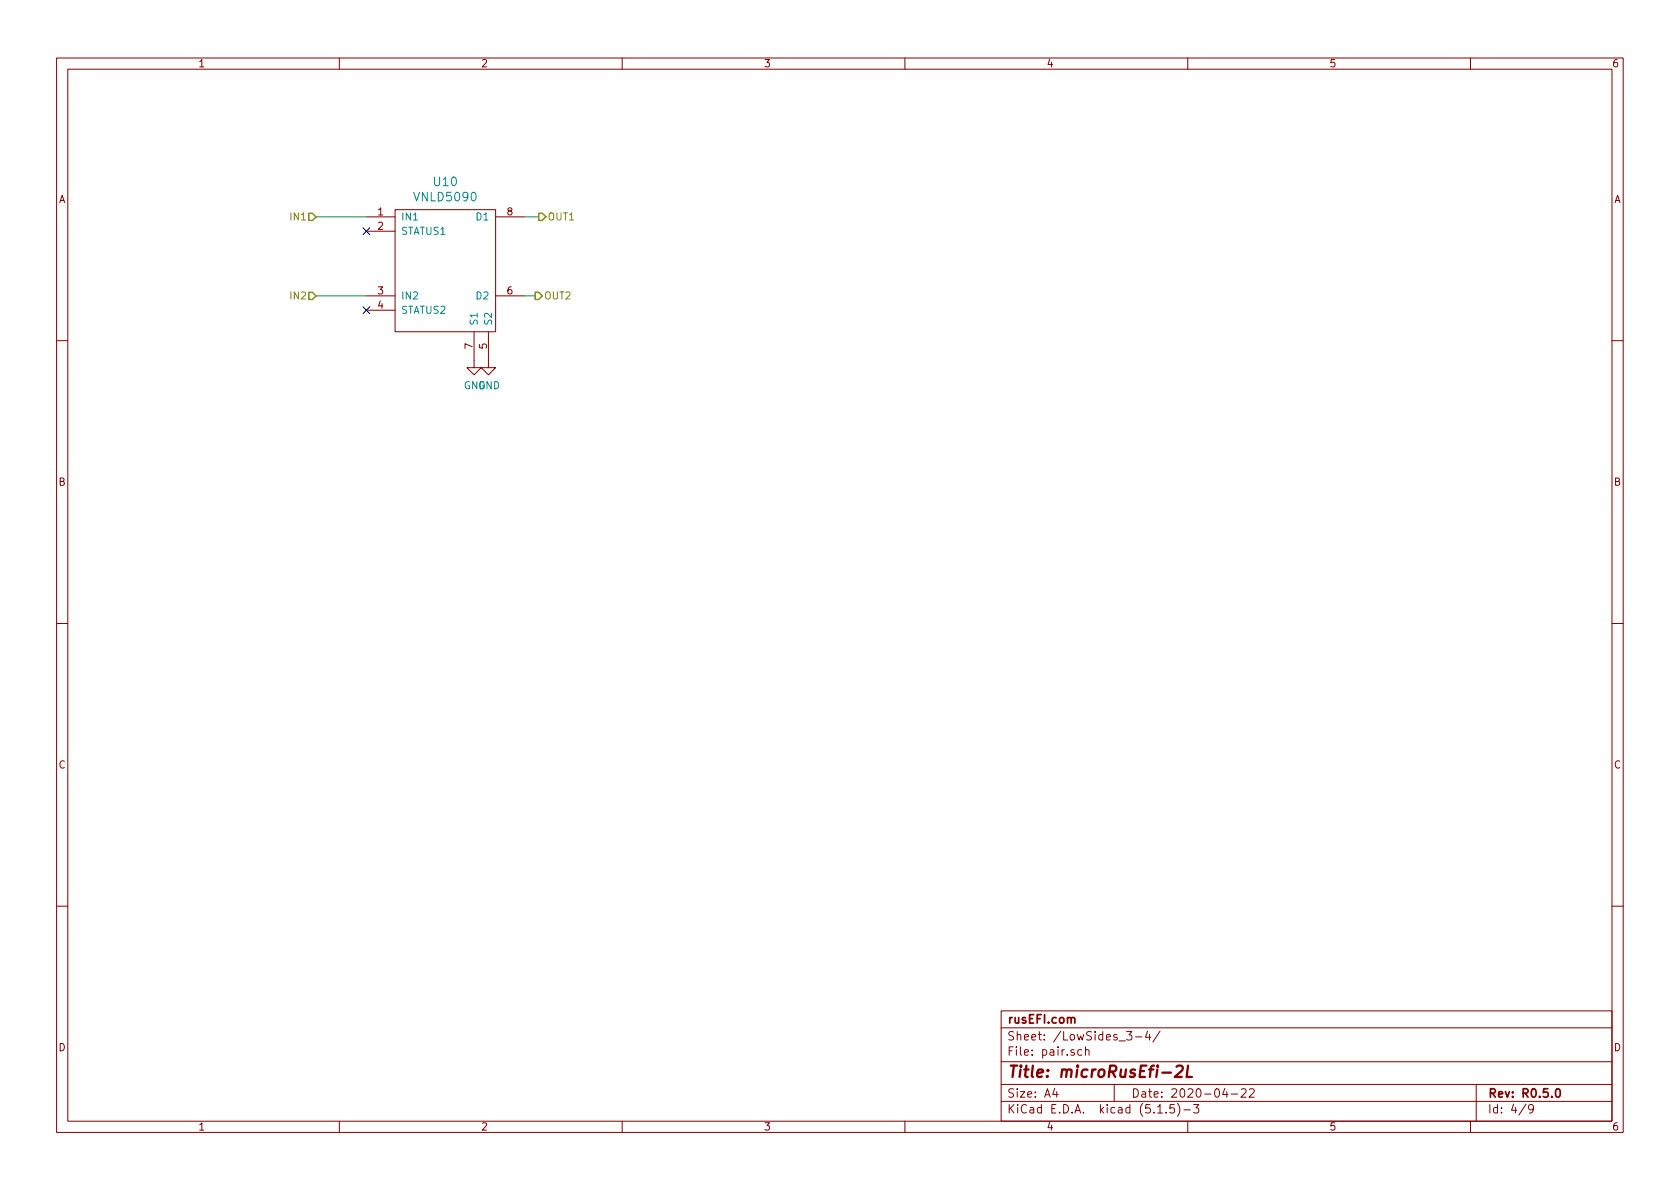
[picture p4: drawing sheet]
<svg xmlns="http://www.w3.org/2000/svg" width="297mm" height="210mm" viewBox="0 0 297 210" stroke-linecap="round" stroke-linejoin="round" font-family="sans-serif">
<g fill="none" stroke="#840000" stroke-width=".18">
<path d="M10 10.3h277v189.9h-277zM12 12.2h273v186.1h-273zM60 10.3v1.9M110 10.3v1.9M160 10.3v1.9M210 10.3v1.9M260 10.3v1.9M64.8 38.3h5M69.8 37.1h17.8v21.6h-17.8zM87.6 38.3h5.1M64.8 40.9h5M64.8 52.3h5"/>
<path d="M64.8 54.9h5M83.8 58.7v6.3h1.3l-1.3 1.3-1.3-1.3h1.3M86.4 58.7v6.3h1.2l-1.2 1.3-1.3-1.3h1.3M87.6 52.3h5.1M10 60.2h2M285 60.2h2M10 110.3h2M285 110.3h2M10 160.2h2M177 178.8h108v19.5h-108zM285 160.2h2M60 198.3v1.9"/>
<path d="M110 198.3v1.9M160 198.3v1.9M177 194.8h108M177 191.8h108M177 187.8h108M177 181.8h108M186.5 192.5l-.4 1h1M186.8 193v1M191.3 185.7l-.5-.1-.2 .3v.6l.2 .1 .5-.1M191.9 185.7h.1a.37 .37 0 0 1 .6 .1v.8M191.9 185.1v1.5M197 191.8v3"/>
<path d="M199.2 182.4h.9l-.5 .6 .5 .1v.7l-.3 .1-.6-.1M200.8 183.4h1.1M202.9 182.3l-.4 1.1h1M203.3 182.9v1M204.7 196.8h.8M205.1 182.3l-1.3 2M206.2 196.7v.1M207.6 195.3h-.7l-.1 .7 .2-.1 .5 .1 .2 .2-.1 .5-.2 .1-.6-.1M208.2 195.1a1.71 1.71 0 0 1 0 2.3M209.3 196.3h1.2M210 198.3v1.9M211 195.3h1l-.5 .6 .4 .1v.7l-.2 .1-.7-.1"/>
<path d="M216.6 192.5l-.4 1h.9M216.9 193v1M217.7 193.5h1.1M219.5 192.7l.2-.2h.3l.3 .2v.3v.2l-.9 .8h.9M220.9 192.7l.2-.2h.4l.2 .2 .1 .3-1 1h1M260 198.3v1.9M261 191.8v6.5M269.8 195.2l-1.2 2M271.1 196l-.3 .3-.4-.1-.1-.2v-.4l.1-.2 .4-.1 .2 .2a1.19 1.19 0 0 1-.2 1.2l-.4 .1"/>
</g>
<path d="M189.4 180.1a.36 .36 0 0 1 .3-.2 .36 .36 0 0 1 .3 .2v.8M275.2 192.6l.3-.1a.94 .94 0 0 1 0 1.5h-.1a1 1 0 0 1-.2-1.4z" fill="none" stroke="#840000" stroke-width=".3"/>
<path d="M208 188.6l.3-.2h.5l.3 .2v.4l-.1 .3-1.3 1.1h1.2M210.1 188.4l-.3 2h.9" fill="none" stroke="#840000" stroke-width=".41"/>
<path d="M55.9 38.3h8.9M92.7 38.3h2.5M55.9 52.3h8.9M92.7 52.3h1.9" fill="none" stroke="#008400" stroke-width=".18"/>
<path d="M54.6 37.7h.6l.7 .6-.7 .7h-.6zM95.2 37.7h.7l.6 .6-.6 .7h-.7zM54.6 51.7h.6l.7 .6-.7 .7h-.6zM94.6 51.7h.6l.7 .6-.7 .7h-.6z" fill="none" stroke="#848400" stroke-width=".25"/>
<path d="M64.2 54.2l1.2 1.3M64.2 40.3l1.2 1.2M65.4 54.2l-1.2 1.3M65.4 40.3l-1.2 1.2" fill="none" stroke="#000084" stroke-width=".18"/>
<text font-size="2.8" fill="#840000" x="178" y="190.5">Title: microRusEfi-2L</text>
<g font-size="2.1" fill="#008484">
<text x="73.5" y="35.6">VNLD5090</text>
<text x="76.8" y="32.9">U10</text>
</g>
<g font-size="2.1" fill="#840000">
<text x="178" y="184">Sheet: /LowSides_3-4/</text>
<text x="178" y="181">rusEFI.com</text>
<text x="178" y="186.7">File: pair.sch</text>
<text x="178" y="196.9">KiCad E.D.A. kicad (5.1.5)-3</text>
<text x="178" y="194.1">Size: A4</text>
<text x="200" y="194.1">Date: 2020-04-22</text>
<text x="263" y="194.1">Rev: R0.5.0</text>
<text x="263" y="196.9">Id: 4/9</text>
</g>
<g font-size="1.8" fill="#840000">
<text x="35" y="11.9">1</text>
<text x="85" y="11.9">2</text>
<text x="135" y="11.9">3</text>
<text x="185" y="11.9">4</text>
<text x="235" y="11.9">5</text>
<text x="285" y="11.9">6</text>
<text x="10.4" y="35.9">A</text>
<text x="285.4" y="35.9">A</text>
<text x="66.8" y="38.1">1</text>
<text x="66.8" y="40.6">2</text>
<text x="89.7" y="38.1">8</text>
<text x="66.8" y="52.1">3</text>
<text x="89.7" y="52.1">6</text>
<text x="66.8" y="54.6">4</text>
<text x="83.6" y="61.7" transform="rotate(-90 83.6 61.7)">7</text>
<text x="86.1" y="61.7" transform="rotate(-90 86.1 61.7)">5</text>
<text x="10.4" y="85.9">B</text>
<text x="285.4" y="85.9">B</text>
<text x="10.4" y="135.9">C</text>
<text x="285.4" y="135.9">C</text>
<text x="10.4" y="185.9">D</text>
<text x="285.4" y="185.9">D</text>
<text x="35" y="199.9">1</text>
<text x="85" y="199.9">2</text>
<text x="135" y="199.9">3</text>
<text x="185" y="199.9">4</text>
<text x="235" y="199.9">5</text>
<text x="285" y="199.9">6</text>
</g>
<g font-size="1.8" fill="#848400">
<text x="51.6" y="39">IN1</text>
<text x="96.8" y="39">OUT1</text>
<text x="51.6" y="53">IN2</text>
<text x="96.1" y="53">OUT2</text>
</g>
<g font-size="1.8" fill="#008484">
<text x="70.9" y="39">IN1</text>
<text x="70.9" y="41.5">STATUS1</text>
<text x="84.4" y="39">D1</text>
<text x="70.9" y="53">IN2</text>
<text x="84.4" y="53">D2</text>
<text x="70.9" y="55.5">STATUS2</text>
<text x="84.5" y="57.7" transform="rotate(-90 84.5 57.7)">S1</text>
<text x="87" y="57.7" transform="rotate(-90 87 57.7)">S2</text>
<text x="82" y="68.8">GND</text>
<text x="84.5" y="68.8">GND</text>
</g>
</svg>
